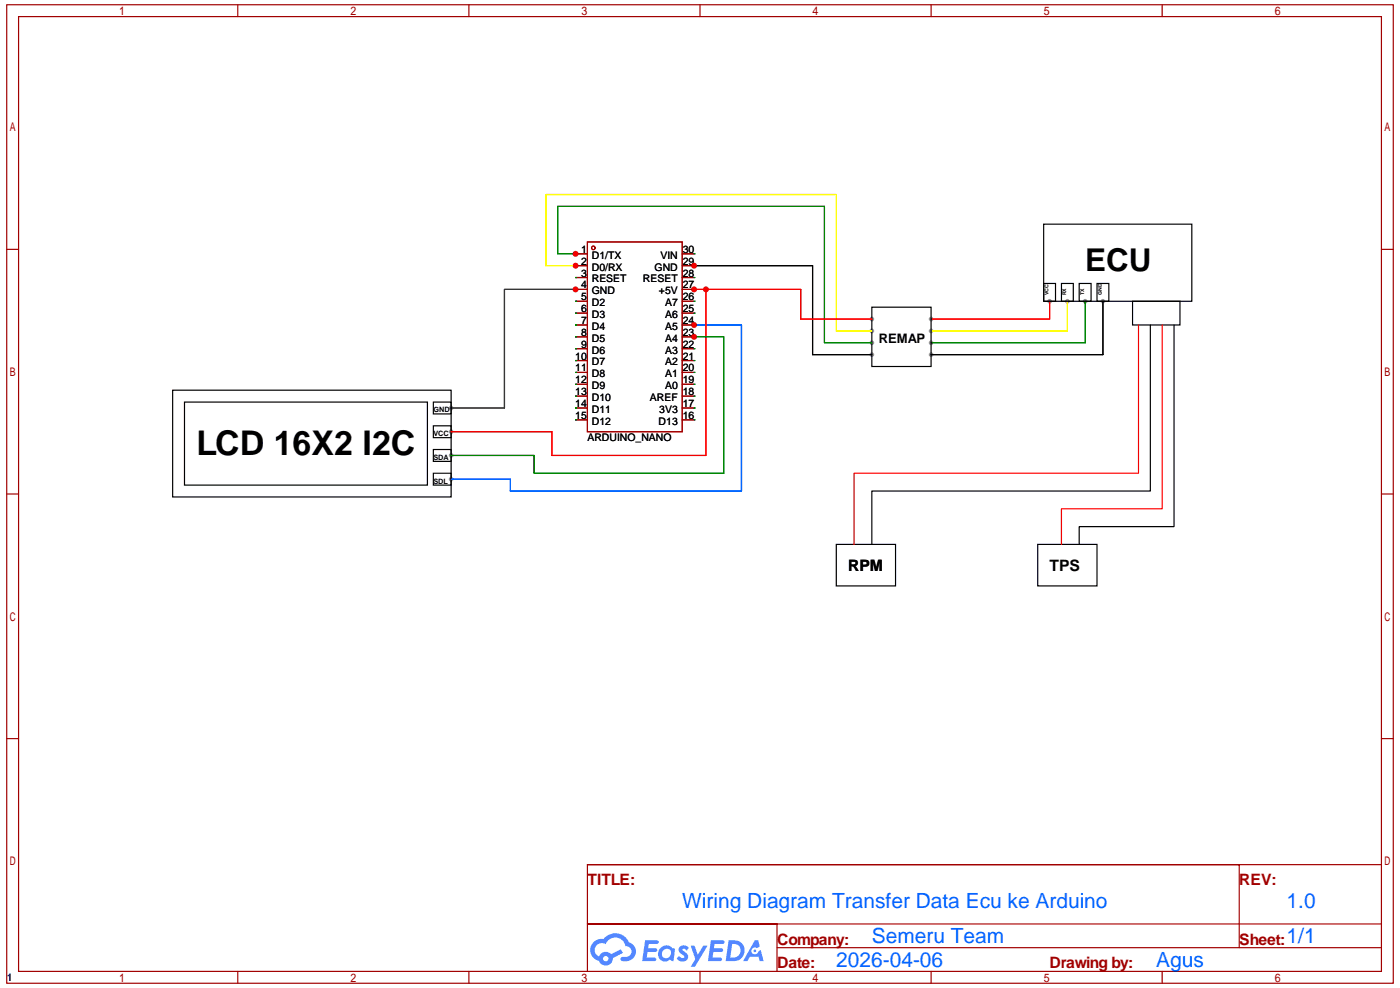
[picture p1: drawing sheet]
<svg xmlns="http://www.w3.org/2000/svg" width="297mm" height="210mm" viewBox="0 0 297 210" stroke-linecap="round" stroke-linejoin="round" font-family="sans-serif">
<g fill="#999">
<circle cx="197.6" cy="67.7" r=".5"/>
<circle cx="222.8" cy="63.9" r=".5"/>
<circle cx="197.6" cy="70.2" r=".5"/>
<circle cx="226.6" cy="63.9" r=".5"/>
<circle cx="197.6" cy="72.7" r=".5"/>
<circle cx="230.3" cy="63.9" r=".5"/>
<circle cx="197.6" cy="75.2" r=".5"/>
<circle cx="234.1" cy="63.9" r=".5"/>
<circle cx="185.1" cy="72.7" r=".5"/>
<circle cx="185.1" cy="70.2" r=".5"/>
<circle cx="95.8" cy="86.5" r=".5"/>
<circle cx="185.1" cy="75.2" r=".5"/>
<circle cx="95.8" cy="101.6" r=".5"/>
<circle cx="95.8" cy="91.6" r=".5"/>
<circle cx="185.1" cy="67.7" r=".5"/>
<circle cx="95.8" cy="96.6" r=".5"/>
</g>
<g fill="none" stroke="#000" stroke-width=".25">
<path d="M147.3 56.3h25.2v18.9h12.6M221.5 47.5h31.5v16.4h-31.5zM185.1 65.2h12.5v12.5h-12.5zM221.5 60.1h2.6v3.8h-2.6zM225.3 60.1h2.5v3.8h-2.5zM229.1 60.1h2.5v3.8h-2.5zM232.9 60.1h2.5v3.8h-2.5zM234.1 63.9v11.3h-36.5M240.4 63.9h10.1v5h-10.1zM244.2 68.9v35.2h-59.1v11.4M249.2 68.9v42.8h-20.1v3.8M36.6 82.8h59.2v22.6h-59.2z"/>
<path d="M39.2 85.3h51.5v17.6h-51.5zM92 85.3h3.8v2.5h-3.8zM92 90.3h3.8v2.5h-3.8zM92 95.3h3.8v2.6h-3.8zM92 100.4h3.8v2.5h-3.8zM177.5 115.5h12.6v8.8h-12.6zM220.3 115.5h12.6v8.8h-12.6z"/>
</g>
<path d="M147.3 61.4h22.7v6.3h15.1M149.8 61.4v35.2h-32.7v-5h-21.3M222.8 63.9v3.8h-25.2M241.7 68.9v31.5h-60.4v15.1M246.7 68.9v39h-21.4v7.6" fill="none" stroke="#f00" stroke-width=".25"/>
<path d="M122.2 56.3h-6.3v-15h61.6v28.9h7.6M226.6 63.9v6.3h-29" fill="none" stroke="#ff0" stroke-width=".25"/>
<g fill="none" stroke="#008700" stroke-width=".25">
<path d="M122.2 58.9h.1M122.2 53.8h-3.8v-10h56.6v28.9h10.1M147.3 58.9h.1M147.3 53.8h.1M122.2 63.9h.1M122.2 66.4h.1M122.2 68.9h.1M122.2 71.4h.1M122.2 74h.1M122.2 76.5h.1M122.2 79h.1M147.3 79h.1"/>
<path d="M147.3 76.5h.1M147.3 74h.1M147.3 66.4h.1M147.3 63.9h.1M147.3 71.4h6.3v29h-40.2v-3.8h-17.6M230.3 63.9v8.8h-32.7M122.2 81.5h.1M122.2 84h.1M122.2 86.5h.1M122.2 89.1h.1M147.3 89.1h.1M147.3 86.5h.1"/>
<path d="M147.3 84h.1M147.3 81.5h.1"/>
</g>
<g fill="none" stroke="#a10000" stroke-width=".25">
<path d="M1.4 1h294.4v207.5h-294.4zM3.9 3.5h289.3v202.5h-289.3zM50.5 1v2.5M99.5 1v2.5M148.6 1v2.5M197.6 1v2.5M246.7 1v2.5M1.4 52.9h2.5M122.2 53.8h2.5M122.2 56.3h2.5M122.2 58.9h2.5M124.7 51.3h20.1v40.3h-20.1z"/>
<path d="M144.8 53.8h2.5M144.8 56.3h2.5M144.8 58.9h2.5M293.2 52.9h2.6M122.2 61.4h2.5M122.2 63.9h2.5M122.2 66.4h2.5M122.2 68.9h2.5M122.2 71.4h2.5M122.2 74h2.5M122.2 76.5h2.5M122.2 79h2.5"/>
<path d="M144.8 61.4h2.5M144.8 63.9h2.5M144.8 66.4h2.5M144.8 68.9h2.5M144.8 71.4h2.5M144.8 74h2.5M144.8 76.5h2.5M144.8 79h2.5M122.2 81.5h2.5M122.2 84h2.5M122.2 86.5h2.5M122.2 89.1h2.5"/>
<path d="M144.8 81.5h2.5M144.8 84h2.5M144.8 86.5h2.5M144.8 89.1h2.5M1.4 104.8h2.5M293.2 104.8h2.6M1.4 156.7h2.5M293.2 156.7h2.6M50.5 206v2.5M99.5 206v2.5M148.6 206v2.5M197.6 206v2.5"/>
<path d="M246.7 206v2.5"/>
<circle cx="125.9" cy="52.6" r=".38"/>
</g>
<path d="M122.2 61.4h-15.1v25.1h-11.3" fill="none" stroke="#333" stroke-width=".25"/>
<path d="M147.3 68.9h10.1v35.2h-49.1v-2.5h-12.5" fill="none" stroke="#00f" stroke-width=".25"/>
<g fill="#5487ff">
<path d="M144.4 200.8a1.29 1.29 0 0 1 1.8 .2l-.4 .7a.54 .54 0 0 0-.9-.3l.1 .2a1.27 1.27 0 0 1 .8 2 1.52 1.52 0 0 1-2.2-.3l.5-.6 .8 .5a.31 .31 0 0 0 .4-.3 .31 .31 0 0 0-.3-.3 1.11 1.11 0 0 1-.6-1.8z"/>
<path d="M146.6 200.6h.8l.7 1.9 1.2-1.9h.9l-2.7 4.5h-.9l1-1.7z"/>
<path d="M136.9 199.4h1.7a1.29 1.29 0 0 1 1.2 .2 .39 .39 0 0 1-.4 .6h-1.7l-.1 .9h1.6a.39 .39 0 0 1 .3 .5 .39 .39 0 0 1-.4 .3h-1.6l-.2 1.2h1.3a.45 .45 0 0 1 .5 .1 .45 .45 0 0 1 .2 .5l-.4 .2h-2.6z"/>
<path d="M150.9 199.4h1.6a1.31 1.31 0 0 1 1.3 .2 .39 .39 0 0 1-.4 .6h-1.7l-.2 .9h1.7a.39 .39 0 0 1 .3 .5 .39 .39 0 0 1-.4 .3h-1.7l-.1 1.2h1.3a.45 .45 0 0 1 .5 .1 .45 .45 0 0 1 .1 .5l-.3 .2h-2.6z"/>
<path d="M160.2 199.4h.7l.4 1.4-.6 .3a.75 .75 0 0 0-1.1 .3 .75 .75 0 0 0 .4 1 .75 .75 0 0 0 1-.6l.5-.3 .6 2.4h-.8l-.3-1h-1.8l-.5 1h-1z"/>
<path d="M154.7 199.4l-.7 4.5h1.5a2.25 2.25 0 0 0 2.6-2.3 2.25 2.25 0 0 0-2.7-2.2zM155.4 200.2a1.49 1.49 0 0 1 1.8 1.5 1.49 1.49 0 0 1-1.9 1.4h-.3z"/>
<path d="M140.1 201.2a1.57 1.57 0 0 0-.1 2.2 1.57 1.57 0 0 0 2.2 .1l.8 .4 .3-2.5-.2-.3h-.4a1.58 1.58 0 0 0-2.6 .1zM140.8 201.6a.97 .97 0 0 1 1.6 .4 .97 .97 0 0 1-1 1.2 .93 .93 0 0 1-.9-.6 .93 .93 0 0 1 .3-1z"/>
<path d="M126 199.8a2.34 2.34 0 0 0 1.1 4 1.53 1.53 0 0 0 1.8 1 1.53 1.53 0 0 0 1.2-1.6l2.1-1.1-.4-.8-2.1 1.1a1.56 1.56 0 0 0-2.6 .4 1.48 1.48 0 0 1-.7-2 1.48 1.48 0 0 1 2.2-.5 2.21 2.21 0 0 1 2.2-1.4 2.21 2.21 0 0 1 2 1.8 1.15 1.15 0 0 1 1.2 1 1.15 1.15 0 0 1-1 1.3h-.7a.46 .46 0 0 0-.6 .3 .46 .46 0 0 0 .4 .6 2.15 2.15 0 0 0 2.5-1 2.15 2.15 0 0 0-.3-2.6l-.8-.4a3.2 3.2 0 0 0-5.4-.8l-1.1 .1zM128 203.3a.6 .6 0 0 1 1.2 0 .6 .6 0 0 1-1.2 0z"/>
<circle cx="160.2" cy="201.7" r=".28"/>
</g>
<path d="M124.7 183.4v22.6M293.2 196h-168.5h40.2v10M293.2 183.4h-168.5h138.4v17.6M164.9 201h128.3" fill="none" stroke="#a10000" stroke-width=".25"/>
<g fill="#c00">
<circle cx="122.2" cy="53.8" r=".63"/>
<circle cx="122.2" cy="56.3" r=".63"/>
<circle cx="122.2" cy="61.4" r=".63"/>
<circle cx="147.3" cy="56.3" r=".63"/>
<circle cx="147.3" cy="68.9" r=".63"/>
<circle cx="149.8" cy="61.4" r=".63"/>
<circle cx="147.3" cy="61.4" r=".63"/>
<circle cx="147.3" cy="71.4" r=".63"/>
</g>
<text font-size="7.2" x="41.7" y="96.4">LCD 16X2 I2C</text>
<text font-size="6.7" x="230.3" y="57.5">ECU</text>
<g font-size="4.4" fill="#06f">
<text x="144.8" y="192.6">Wiring Diagram Transfer Data Ecu ke Arduino</text>
<text x="273.1" y="192.6">1.0</text>
<text x="185.1" y="200.1">Semeru Team</text>
<text x="273.1" y="200.1">1/1</text>
<text x="177.5" y="205.1">2026-04-06</text>
<text x="245.4" y="205.1">Agus</text>
</g>
<g font-size="3.3">
<text x="180" y="121.1">RPM</text>
<text x="222.8" y="121.1">TPS</text>
</g>
<g font-size="3.3" fill="#a00000">
<text x="124.7" y="187.8">TITLE:</text>
<text x="263.1" y="187.8">REV:</text>
<text x="164.9" y="200.3">Company:</text>
<text x="263.1" y="200.3">Sheet:</text>
<text x="164.9" y="205.4">Date:</text>
<text x="222.8" y="205.4">Drawing by:</text>
</g>
<text font-size="2.8" x="186.5" y="72.8">REMAP</text>
<g font-size="2.2">
<text x="123.3" y="53.6">1</text>
<text x="144.9" y="53.6">30</text>
<text x="123.3" y="56.1">2</text>
<text x="123.3" y="58.7">3</text>
<text x="125.6" y="54.9">D1/TX</text>
<text x="125.6" y="57.4">D0/RX</text>
<text x="125.6" y="59.9">RESET</text>
<text x="136.5" y="59.9">RESET</text>
<text x="139" y="57.4">GND</text>
<text x="140.2" y="54.9">VIN</text>
<text x="144.9" y="58.7">28</text>
<text x="144.9" y="56.1">29</text>
<text x="123.3" y="61.2">4</text>
<text x="123.3" y="63.7">5</text>
<text x="125.6" y="62.4">GND</text>
<text x="125.6" y="64.9">D2</text>
<text x="139.9" y="62.4">+5V</text>
<text x="141.2" y="64.9">A7</text>
<text x="144.9" y="63.7">26</text>
<text x="144.9" y="61.2">27</text>
<text x="123.3" y="66.2">6</text>
<text x="123.3" y="68.7">7</text>
<text x="123.3" y="71.2">8</text>
<text x="125.6" y="67.5">D3</text>
<text x="125.6" y="70">D4</text>
<text x="141.2" y="70">A5</text>
<text x="141.2" y="67.5">A6</text>
<text x="144.9" y="71.2">23</text>
<text x="144.9" y="68.7">24</text>
<text x="144.9" y="66.2">25</text>
<text x="122.1" y="76.3">10</text>
<text x="123.3" y="73.7">9</text>
<text x="125.6" y="72.5">D5</text>
<text x="125.6" y="75">D6</text>
<text x="125.6" y="77.5">D7</text>
<text x="141.2" y="77.5">A2</text>
<text x="141.2" y="75">A3</text>
<text x="141.2" y="72.5">A4</text>
<text x="144.9" y="76.3">21</text>
<text x="144.9" y="73.7">22</text>
<text x="122.1" y="78.8">11</text>
<text x="122.1" y="81.3">12</text>
<text x="122.1" y="83.8">13</text>
<text x="125.6" y="80">D8</text>
<text x="125.6" y="82.6">D9</text>
<text x="141.2" y="82.6">A0</text>
<text x="141.2" y="80">A1</text>
<text x="144.9" y="83.8">18</text>
<text x="144.9" y="81.3">19</text>
<text x="144.9" y="78.8">20</text>
<text x="122.1" y="86.3">14</text>
<text x="122.1" y="88.8">15</text>
<text x="125.6" y="85.1">D10</text>
<text x="125.6" y="87.6">D11</text>
<text x="138" y="85.1">AREF</text>
<text x="139.9" y="87.6">3V3</text>
<text x="144.9" y="88.8">16</text>
<text x="144.9" y="86.3">17</text>
<text x="124.7" y="93.6">ARDUINO_NANO</text>
<text x="125.6" y="90.1">D12</text>
<text x="139.8" y="90.1">D13</text>
</g>
<text font-size="2.2" fill="#000080" x="1.4" y="208.1">1</text>
<g font-size="1.6">
<text x="92" y="87.5">GND</text>
<text x="92" y="92.5">VCC</text>
<text x="92" y="97.5">SDA</text>
<text x="92" y="102.6">SDL</text>
</g>
<g font-size="1.1">
<text x="222.6" y="62.6" transform="rotate(-90 222.6 62.6)">VCC</text>
<text x="226.4" y="62.6" transform="rotate(-90 226.4 62.6)">RX</text>
<text x="230.1" y="62.6" transform="rotate(-90 230.1 62.6)">TX</text>
<text x="233.9" y="62.6" transform="rotate(-90 233.9 62.6)">GND</text>
</g>
</svg>
